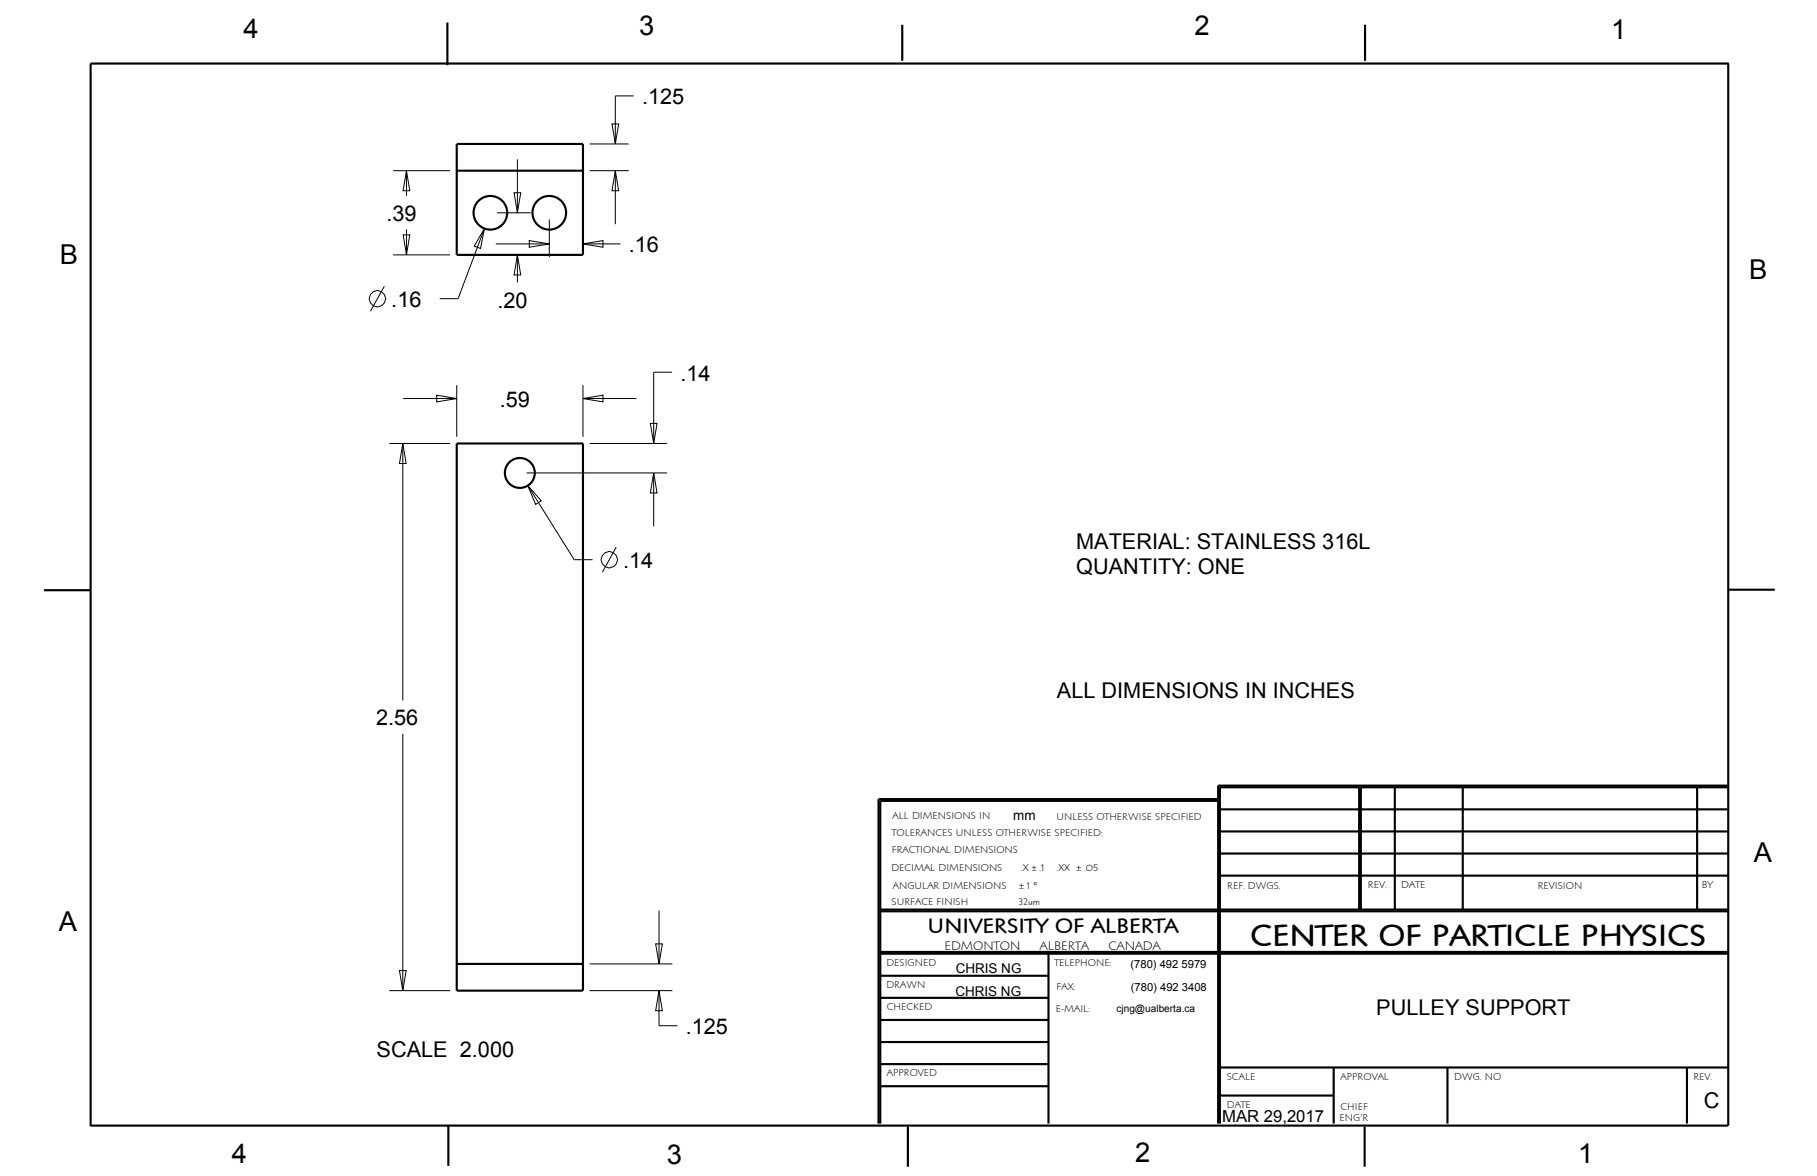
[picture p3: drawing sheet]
<svg xmlns="http://www.w3.org/2000/svg" width="432mm" height="279mm" viewBox="0 0 432 279" stroke-linecap="round" stroke-linejoin="round" font-family="sans-serif">
<g fill="none" stroke="#000" stroke-width=".24">
<path d="M123 37.9v12.7M140.1 34.2h9.3M145.4 29.4h1.6l-.8 4.8zM150.6 22.8h-4.4v11.4M93.4 40.6h13.5M95.8 55.8h1.6l-.8 4.8zM96.6 40.6v6M96.6 54.5v6.1M96.6 40.6l.8 4.7h-1.6zM115.1 54.3l-.9 4.7-1.5-.5zM115.1 54.3l-6.2 16.7h-4.4M117.8 57.9h12.7"/>
<path d="M118.1 50.6h8M122.2 45.8h1.6l-.8 4.8zM125.8 57.2l4.7 .7-4.7 .8zM130.5 52.1v9M138.5 57.9l4.8-.7v1.5zM138.5 57.9h8.9M140.1 40.6h9.3M146.2 40.6l.8 4.7h-1.6zM146.2 40.6v12.7M91.3 68l-3.3 5.9M93.4 60.6h13.5M123 60.6l.8 4.7h-1.6z"/>
<path d="M123 60.6v6.5M95.8 94.7h12.7M103.8 93.9l4.7 .8-4.7 .8zM108.5 91.5v12.3M138.5 94.7l4.8-.8v1.6zM138.5 91.5v12.3M138.5 94.7h12.7M159.7 88.4h-4.4v17M92.5 105.4h14.4M95.7 105.4l.8 4.7h-1.6zM95.7 105.4v61M125.1 112.4h33.4"/>
<path d="M125.4 115.4l3.2 3.6-1.3 .8zM125.4 115.4l11.1 17.6h4.3M140.1 105.4h18.4M154.6 100.6h1.5l-.8 4.8zM155.3 112.4l.8 4.7h-1.5zM155.3 112.4v12.7M146.4 130l-3.3 6M95.7 174.3v61.1M156.6 216.3v12.7M92.5 235.4h14.4M94.9 230.6h1.6l-.8 4.8zM140.1 235.4h19.7"/>
<path d="M140.1 229h19.7M155.8 224.3h1.6l-.8 4.7zM156.6 235.4l.8 4.7h-1.6zM156.6 235.4v8.3h4.4"/>
<circle cx="89.7" cy="71" r="1.95"/>
<circle cx="144.8" cy="133" r="1.95"/>
</g>
<g fill="none" stroke="#000" stroke-width=".51">
<path d="M106.3 5.4v10.1M214.4 5.9v8.5M324.4 5.9v8.5M410.7 15.1v252.3h-389.2M410.8 15.1h-389.3v252.5M108.5 34.2h30v26.4h-30zM108.5 40.6h30M108.5 105.4h30v130h-30zM21.5 140.2h-11M410.7 140.1h11.1M289.5 189.9h-80.7v77M289.5 190.3h-80.3v76.6"/>
<path d="M289.9 197.5h120.7M289.9 192.3h120.7M323 187v29.1M323.4 187v29.1M331.5 187v29.1M347.6 187v29.1M403.3 187v29.1M410.6 186.7h-121.1v80.2M410.6 187h-120.7v79.9M209.2 216.5h201.4M209.2 216.1h201.4M289.9 208h120.7"/>
<path d="M289.9 202.8h120.7M108.5 229h30M209.2 237.1h40M209.2 231.8h40M209.2 226.6h201.4M209.2 226.2h201.4M249.2 226.6v40.3M209.2 258.1h40M209.2 252.8h40M209.2 247.6h40M209.2 242.3h40M289.9 253.6h120.7"/>
<path d="M316.9 253.6v13.3M344 253.6v13.3M400.9 253.6v13.3M106.5 267.4v9.6M215.8 267.7v9.5M289.9 260.3h27M324.3 267.7v9.5"/>
</g>
<!-- layer: 02___PRT_ALL_AXES -->
<g fill="none" stroke="#000" stroke-width=".51">
<circle cx="116.5" cy="50.6" r="4"/>
<circle cx="130.5" cy="50.6" r="4"/>
<circle cx="123.5" cy="112.4" r="3.6"/>
</g>
<text font-size="7.4" x="297.1" y="224.7">CENTER OF PARTICLE PHYSICS</text>
<g font-size="6.5">
<text x="57.8" y="9">4</text>
<text x="151.9" y="8.3">3</text>
<text x="283.9" y="8.4">2</text>
<text x="382.9" y="9.1">1</text>
<text x="14.2" y="62.7">B</text>
<text x="415.7" y="66.3">B</text>
<text x="416.8" y="204.7">A</text>
<text x="14" y="221.1">A</text>
<text x="55.1" y="276.4">4</text>
<text x="158.4" y="276.5">3</text>
<text x="269.8" y="276.1">2</text>
<text x="375" y="276.3">1</text>
</g>
<g font-size="5.2">
<text x="152.6" y="24.8">.125</text>
<text x="91.8" y="52.5">.39</text>
<text x="149.4" y="59.9">.16</text>
<text x="93" y="73">.16</text>
<text x="118.2" y="73.1">.20</text>
<text x="161.7" y="90.4">.14</text>
<text x="118.8" y="96.7">.59</text>
<text x="255.7" y="130.5">MATERIAL: STAINLESS 316L</text>
<text x="148.1" y="135">.14</text>
<text x="255.7" y="136.5">QUANTITY: ONE</text>
<text x="251.2" y="165.7">ALL DIMENSIONS IN INCHES</text>
<text x="89.4" y="172.3">2.56</text>
<text x="163" y="245.7">.125</text>
<text x="327.1" y="241">PULLEY SUPPORT</text>
<text x="89.5" y="251.2">SCALE 2.000</text>
<text x="404.9" y="263.2">C</text>
</g>
<text font-size="5.1" x="220.4" y="221.7">UNIVERSITY OF ALBERTA</text>
<text font-size="4" x="290.4" y="266.7">MAR 29,2017</text>
<g font-size="3.2">
<text x="240.8" y="194.8">mm</text>
<text x="227.1" y="231.2">CHRIS NG</text>
<text x="227" y="236.6">CHRIS NG</text>
</g>
<g font-size="3">
<text x="224.4" y="225.6">EDMONTON</text>
<text x="247.1" y="225.6">ALBERTA</text>
<text x="263.4" y="225.6">CANADA</text>
</g>
<g font-size="2.7">
<text x="268.6" y="230">(780) 492 5979</text>
<text x="268.7" y="235.4">(780) 492 3408</text>
</g>
<g font-size="2.4">
<text x="212.1" y="194.6">ALL DIMENSIONS IN</text>
<text x="251.1" y="194.8">UNLESS OTHERWISE SPECIFIED</text>
<text x="211.9" y="198.7">TOLERANCES UNLESS OTHERWISE SPECIFIED:</text>
<text x="211.9" y="202.7">FRACTIONAL DIMENSIONS</text>
<text x="211.8" y="206.9">DECIMAL DIMENSIONS</text>
<text x="242.7" y="206.9">.X ± .1</text>
<text x="251.2" y="206.9">.XX ± .05</text>
<text x="211.9" y="215">SURFACE FINISH</text>
<text x="212.2" y="211.3">ANGULAR DIMENSIONS</text>
<text x="242" y="215">32um</text>
<text x="242.2" y="211.3">± 1 °</text>
<text x="291.7" y="211.3">REF. DWGS.</text>
<text x="325.1" y="211">REV.</text>
<text x="333" y="211">DATE</text>
<text x="365.4" y="211.3">REVISION</text>
<text x="404.4" y="210.9">BY</text>
<text x="210.7" y="229.5">DESIGNED</text>
<text x="250.6" y="229.5">TELEPHONE:</text>
<text x="210.7" y="234.7">DRAWN</text>
<text x="210.7" y="239.9">CHECKED</text>
<text x="251.1" y="235.3">FAX:</text>
<text x="250.9" y="240.4">E-MAIL:</text>
<text x="265.3" y="240.3">cjng@ualberta.ca</text>
<text x="210.7" y="255.6">APPROVED</text>
<text x="291.5" y="256.5">SCALE</text>
<text x="318.6" y="256.6">APPROVAL</text>
<text x="345.6" y="256.6">DWG. NO</text>
<text x="402.4" y="256.5">REV.</text>
<text x="291.5" y="263.2">DATE</text>
<text x="318.6" y="263.7">CHIEF</text>
<text x="318.3" y="266.4">ENG'R</text>
</g>
</svg>
